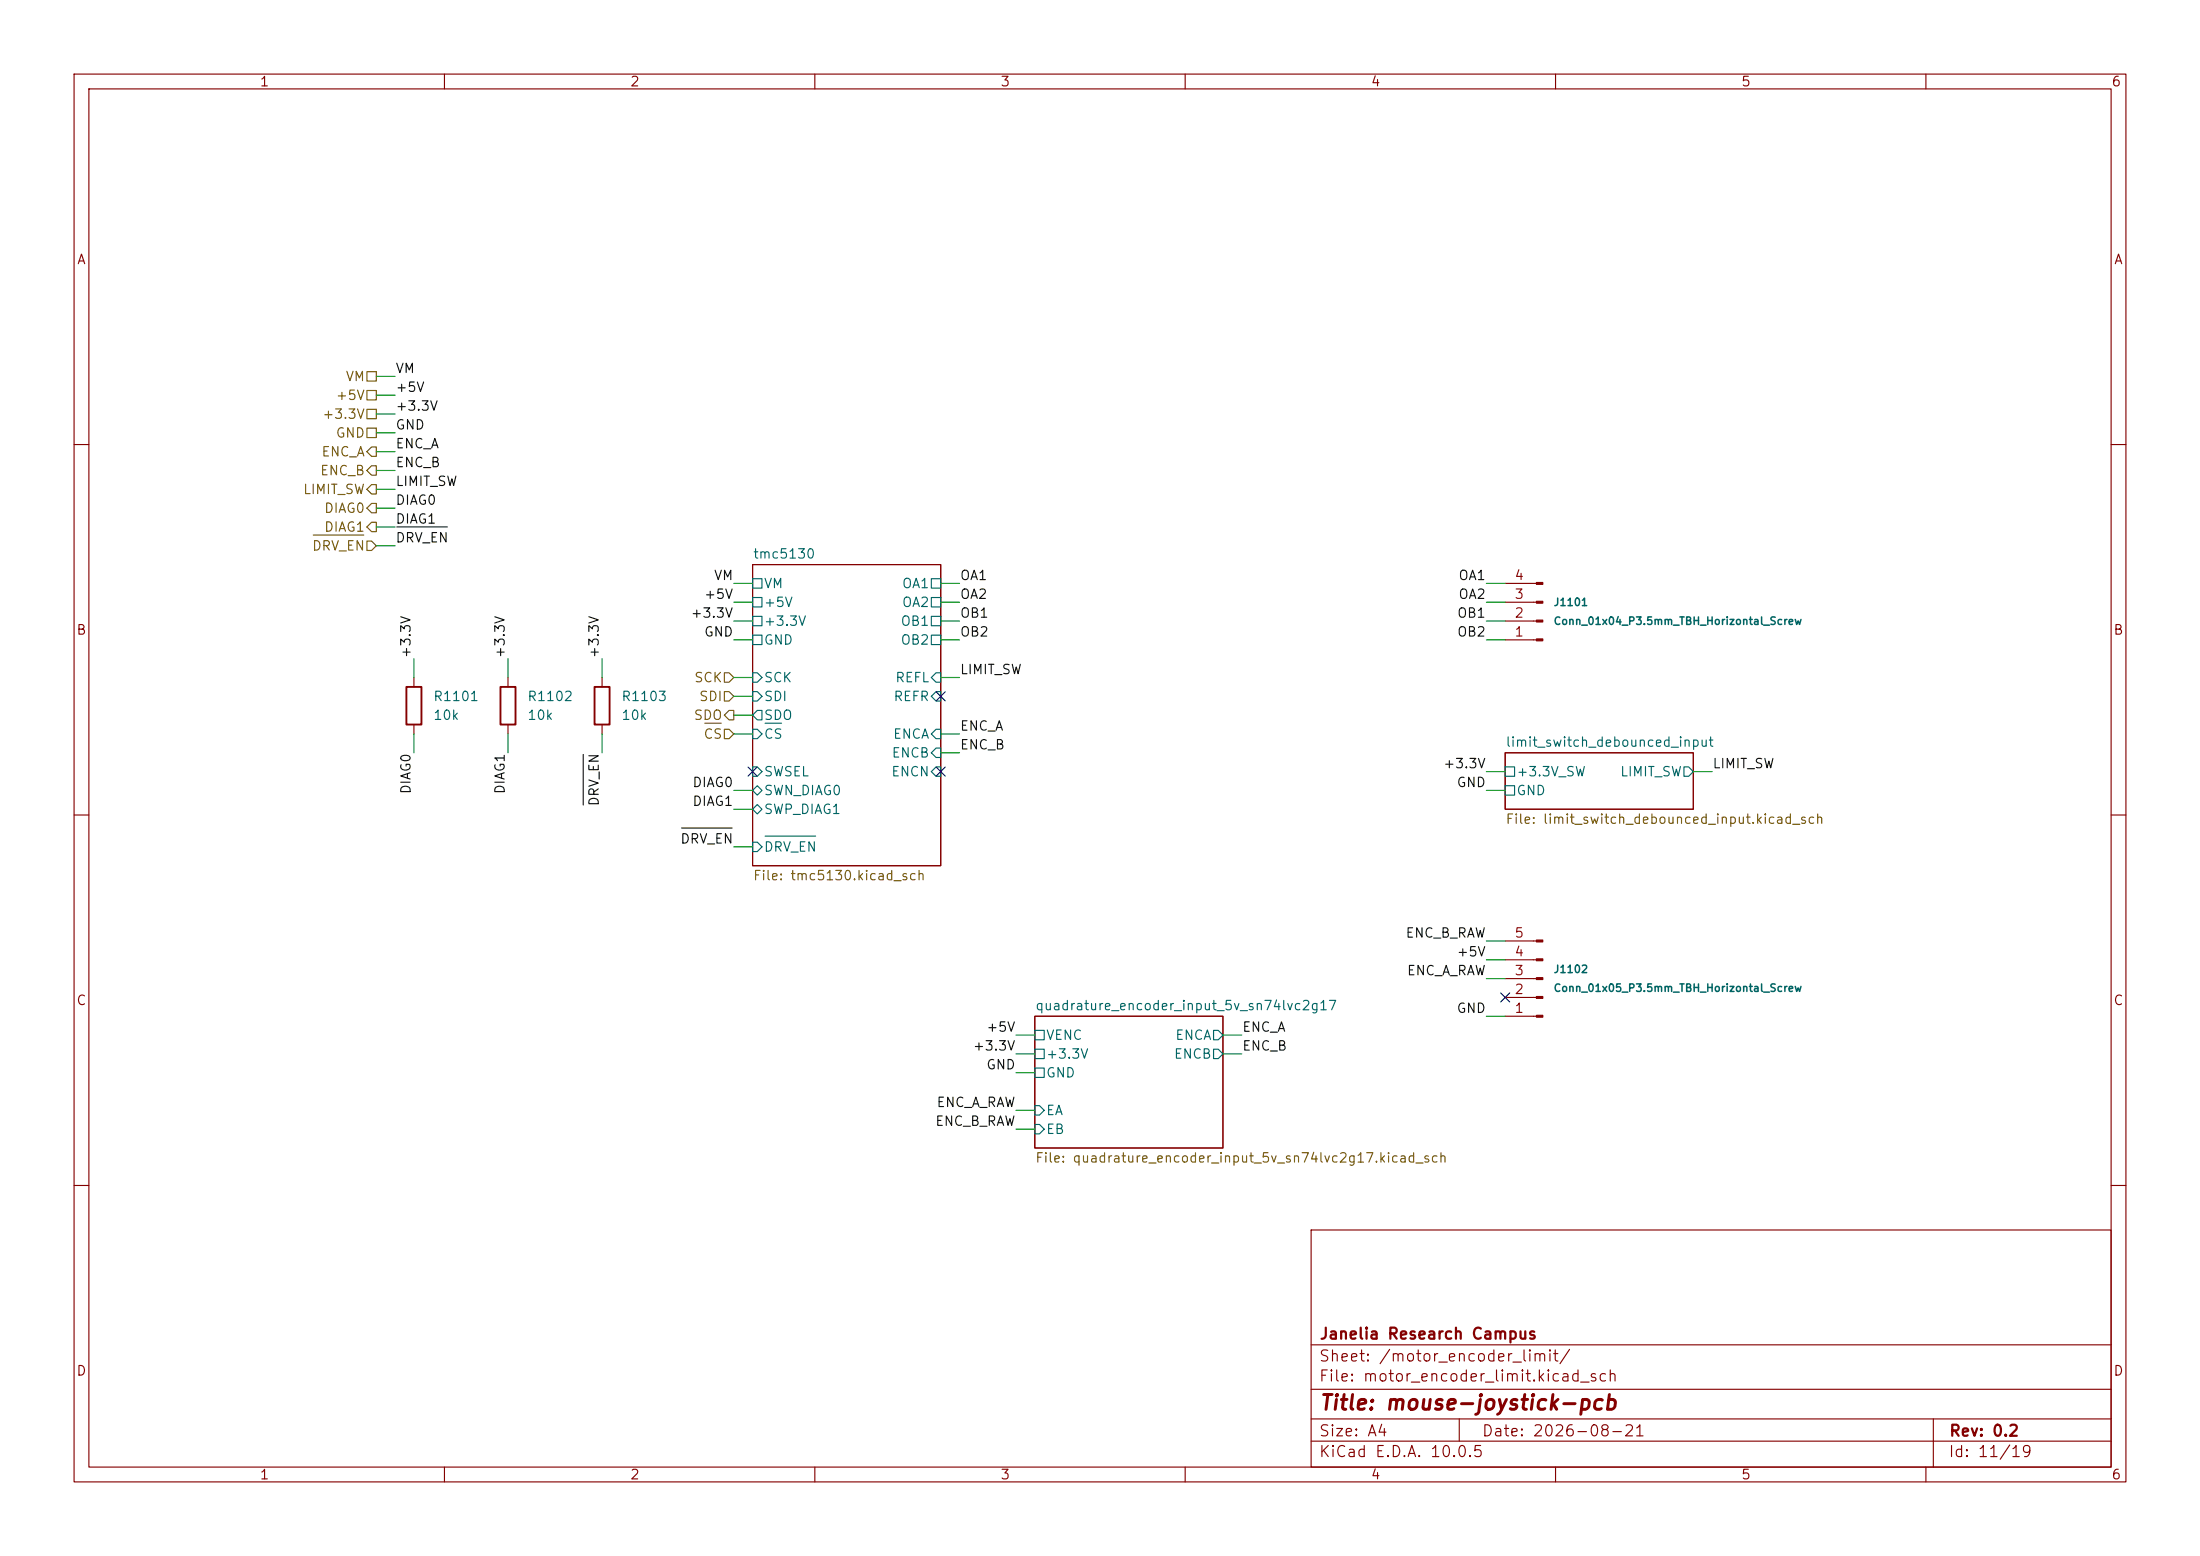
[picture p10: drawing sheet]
<svg xmlns="http://www.w3.org/2000/svg" width="297mm" height="210mm" viewBox="0 0 297 210" stroke-linecap="round" stroke-linejoin="round" font-family="sans-serif">
<g fill="none" stroke="#840000" stroke-width=".15">
<path d="M10 10h277v190h-277zM12 12h273v186h-273zM60 10v2M110 10v2M160 10v2M210 10v2M260 10v2M10 60h2M101.6 76.2h25.4v40.6h-25.4zM203.2 78.7h4.2M285 60h2M55.9 91.4v1.3"/>
<path d="M55.9 97.8v1.3M68.6 91.4v1.3M68.6 97.8v1.3M81.3 91.4v1.3M81.3 97.8v1.3M203.2 86.4h4.2M203.2 83.8h4.2M203.2 81.3h4.2M10 110h2M203.2 101.6h25.4v7.6h-25.4zM285 110h2M139.7 137.2h25.4v17.7h-25.4z"/>
<path d="M203.2 137.2h4.2M203.2 134.6h4.2M203.2 132.1h4.2M203.2 129.5h4.2M203.2 127h4.2M10 160h2M177 166h108v32h-108zM285 160h2M60 198v2M110 198v2M160 198v2M177 194.5h108"/>
<path d="M177 191.5h108M177 187.5h108M177 181.5h108M197 191.5v3M210 198v2M260 198v2M261 191.5v6.5"/>
</g>
<g fill="none" stroke="#006464" stroke-width=".15">
<path d="M101.6 78.1h1.3v1.3h-1.3zM125.7 78.1h1.3v1.3h-1.3zM101.6 83.2h1.3v1.3h-1.3zM101.6 80.6h1.3v1.3h-1.3zM101.6 85.7h1.3v1.3h-1.3zM101.6 90.8h.6l.7 .6-.7 .7h-.6zM101.6 93.3h.6l.7 .7-.7 .6h-.6zM101.6 98.4h.6l.7 .7-.7 .6h-.6zM102.2 95.9h.7v1.3h-.7l-.6-.7zM103.3 97.6h2.2M125.7 80.6h1.3v1.3h-1.3zM125.7 83.2h1.3v1.3h-1.3z"/>
<path d="M125.7 85.7h1.3v1.3h-1.3zM126.4 98.4h.6v1.3h-.6l-.7-.6zM126.4 90.8h.6v1.3h-.6l-.7-.7zM126.4 93.3h.6v1.3h-.6l-.7-.6zM101.6 106.7l.6-.7 .7 .7-.7 .6zM101.6 109.2l.6-.6 .7 .6-.7 .7zM101.6 103.5h.6l.7 .6-.7 .7h-.6zM101.6 113.7h.6l.7 .6-.7 .6h-.6zM103.3 112.9h6.8M126.4 101h.6v1.2h-.6l-.7-.6zM126.4 103.5h.6v1.3h-.6l-.7-.7zM203.2 103.5h1.3v1.3h-1.3z"/>
<path d="M203.2 106h1.3v1.3h-1.3zM227.3 103.5h.7l.6 .6-.6 .7h-.7zM139.7 139.1h1.3v1.2h-1.3zM163.8 139.1h.7l.6 .6-.6 .6h-.7zM139.7 141.6h1.3v1.3h-1.3zM139.7 149.2h.6l.7 .7-.7 .6h-.6zM139.7 151.8h.6l.7 .6-.7 .6h-.6zM139.7 144.1h1.3v1.3h-1.3zM163.8 141.6h.7l.6 .6-.6 .7h-.7z"/>
</g>
<g fill="#840000" stroke="#840000" stroke-width=".15">
<path d="M207.4 86.2h.9v.3h-.9z"/>
<path d="M207.4 83.7h.9v.2h-.9z"/>
<path d="M207.4 81.2h.9v.2h-.9z"/>
<path d="M207.4 78.6h.9v.3h-.9z"/>
<path d="M207.4 137h.9v.3h-.9z"/>
<path d="M207.4 134.5h.9v.2h-.9z"/>
<path d="M207.4 132h.9v.2h-.9z"/>
<path d="M207.4 129.4h.9v.3h-.9z"/>
<path d="M207.4 126.9h.9v.2h-.9z"/>
</g>
<path d="M54.9 92.7h2v5.1h-2zM67.6 92.7h2v5.1h-2zM80.3 92.7h2v5.1h-2z" fill="none" stroke="#840000" stroke-width=".25"/>
<g fill="none" stroke="#725600" stroke-width=".15">
<path d="M49.5 50.2h1.3v1.2h-1.3zM49.5 52.7h1.3v1.3h-1.3zM49.5 57.8h1.3v1.3h-1.3zM49.5 55.2h1.3v1.3h-1.3zM42.3 72.2h6.8M49.5 73h.7l.6 .7-.6 .6h-.7zM50.2 65.4h.6v1.3h-.6l-.7-.7zM50.2 67.9h.6v1.3h-.6l-.7-.6zM50.2 62.9h.6v1.2h-.6l-.7-.6zM50.2 70.5h.6v1.3h-.6l-.7-.7zM50.2 60.3h.6v1.3h-.6l-.7-.6zM95.1 97.6h2.3"/>
<path d="M97.8 90.8h.6l.7 .6-.7 .7h-.6zM97.8 93.3h.6l.7 .7-.7 .6h-.6zM97.8 96.5l.6-.6h.7v1.3h-.7zM97.8 98.4h.6l.7 .7-.7 .6h-.6z"/>
</g>
<path d="M53.6 71.1h6.8M78.7 101.8v6.8M92 111.8h6.8" fill="none" stroke="#0f0f0f" stroke-width=".15"/>
<g fill="none" stroke="#009600" stroke-width=".15">
<path d="M50.8 53.3h2.5M50.8 58.4h2.5M50.8 55.9h2.5M50.8 50.8h2.5M50.8 73.7h2.5M50.8 66h2.5M50.8 68.6h2.5M50.8 63.5h2.5M50.8 61h2.5M50.8 71.1h2.5M99.1 78.7h2.5M127 78.7h2.5"/>
<path d="M200.7 78.7h2.5M55.9 88.9v2.5M55.9 99.1v2.5M68.6 88.9v2.5M68.6 99.1v2.5M81.3 88.9v2.5M81.3 99.1v2.5M99.1 81.3h2.5M99.1 83.8h2.5M99.1 86.4h2.5M99.1 96.5h2.5M99.1 94h2.5"/>
<path d="M99.1 91.4h2.5M99.1 99.1h2.5M127 81.3h2.5M127 83.8h2.5M127 86.4h2.5M127 91.4h2.5M127 99.1h2.5M200.7 81.3h2.5M200.7 83.8h2.5M200.7 86.4h2.5M99.1 106.7h2.5M99.1 109.2h2.5"/>
<path d="M99.1 114.3h2.5M127 101.6h2.5M200.7 104.1h2.5M200.7 106.7h2.5M228.6 104.1h2.5M137.2 139.7h2.5M165.1 139.7h2.5M200.7 132.1h2.5M200.7 127h2.5M200.7 129.5h2.5M200.7 137.2h2.5M137.2 142.2h2.5"/>
<path d="M137.2 144.8h2.5M137.2 152.4h2.5M137.2 149.9h2.5M165.1 142.2h2.5"/>
</g>
<path d="M126.4 93.4l1.2 1.2M127.6 93.4l-1.2 1.2M101 103.5l1.2 1.2M102.2 103.5l-1.2 1.2M126.4 103.5l1.2 1.2M127.6 103.5l-1.2 1.2M202.6 134l1.2 1.2M203.8 134l-1.2 1.2" fill="none" stroke="#000084" stroke-width=".15"/>
<text font-size="2" fill="#840000" x="178" y="190.8">Title: mouse-joystick-pcb</text>
<g font-size="1.5" fill="#840000">
<text x="178" y="184.1">Sheet: /motor_encoder_limit/</text>
<text x="178" y="181.1">Janelia Research Campus</text>
<text x="178" y="186.8">File: motor_encoder_limit.kicad_sch</text>
<text x="178" y="197">KiCad E.D.A. 10.0.5</text>
<text x="178" y="194.2">Size: A4</text>
<text x="200" y="194.2">Date: 2026-08-21</text>
<text x="263" y="197">Id: 11/19</text>
<text x="263" y="194.2">Rev: 0.2</text>
</g>
<g font-size="1.3" fill="#840000">
<text x="35" y="12">1</text>
<text x="85" y="12">2</text>
<text x="135" y="12">3</text>
<text x="185" y="12">4</text>
<text x="235" y="12">5</text>
<text x="285" y="12">6</text>
<text x="10.3" y="36">A</text>
<text x="285.3" y="36">A</text>
<text x="10.2" y="86">B</text>
<text x="285.2" y="86">B</text>
<text x="10.2" y="136">C</text>
<text x="285.2" y="136">C</text>
<text x="10.2" y="186">D</text>
<text x="285.2" y="186">D</text>
<text x="35" y="200">1</text>
<text x="85" y="200">2</text>
<text x="135" y="200">3</text>
<text x="185" y="200">4</text>
<text x="235" y="200">5</text>
<text x="285" y="200">6</text>
</g>
<g font-size="1.3" fill="#725600">
<text x="46.6" y="51.8">VM</text>
<text x="43.4" y="56.8">+3.3V</text>
<text x="45.2" y="54.3">+5V</text>
<text x="45.2" y="59.4">GND</text>
<text x="43.1" y="64.5">ENC_B</text>
<text x="43.3" y="61.9">ENC_A</text>
<text x="40.8" y="67">LIMIT_SW</text>
<text x="43.7" y="69.5">DIAG0</text>
<text x="42" y="74.6">DRV_EN</text>
<text x="43.7" y="72.1">DIAG1</text>
<text x="93.6" y="92.4">SCK</text>
<text x="94.3" y="94.9">SDI</text>
<text x="93.6" y="97.5">SDO</text>
<text x="94.9" y="100">CS</text>
<text x="203.2" y="111.5">File: limit_switch_debounced_input.kicad_sch</text>
<text x="101.6" y="119.1">File: tmc5130.kicad_sch</text>
<text x="139.7" y="157.2">File: quadrature_encoder_input_5v_sn74lvc2g17.kicad_sch</text>
</g>
<g font-size="1.3" fill="#0f0f0f">
<text x="53.3" y="50.7">VM</text>
<text x="53.3" y="53.2">+5V</text>
<text x="53.3" y="58.3">GND</text>
<text x="53.3" y="55.8">+3.3V</text>
<text x="53.3" y="63.4">ENC_B</text>
<text x="53.3" y="65.9">LIMIT_SW</text>
<text x="53.3" y="60.8">ENC_A</text>
<text x="53.3" y="68.5">DIAG0</text>
<text x="53.3" y="71">DIAG1</text>
<text x="53.3" y="73.5">DRV_EN</text>
<text x="93.1" y="83.7">+3.3V</text>
<text x="95" y="81.2">+5V</text>
<text x="96.3" y="78.6">VM</text>
<text x="129.5" y="78.6">OA1</text>
<text x="129.5" y="83.7">OB1</text>
<text x="129.5" y="81.2">OA2</text>
<text x="196.6" y="83.7">OB1</text>
<text x="196.8" y="78.6">OA1</text>
<text x="196.8" y="81.2">OA2</text>
<text x="55.8" y="88.9" transform="rotate(-90 55.8 88.9)">+3.3V</text>
<text x="68.5" y="88.9" transform="rotate(-90 68.5 88.9)">+3.3V</text>
<text x="81.2" y="88.9" transform="rotate(-90 81.2 88.9)">+3.3V</text>
<text x="95" y="86.2">GND</text>
<text x="129.5" y="86.2">OB2</text>
<text x="196.6" y="86.2">OB2</text>
<text x="129.5" y="91.3">LIMIT_SW</text>
<text x="129.5" y="98.9">ENC_A</text>
<text x="129.5" y="101.5">ENC_B</text>
<text x="55.8" y="107.3" transform="rotate(-90 55.8 107.3)">DIAG0</text>
<text x="68.5" y="107.3" transform="rotate(-90 68.5 107.3)">DIAG1</text>
<text x="93.4" y="106.6">DIAG0</text>
<text x="194.7" y="104">+3.3V</text>
<text x="196.6" y="106.6">GND</text>
<text x="231.1" y="104">LIMIT_SW</text>
<text x="81.2" y="108.9" transform="rotate(-90 81.2 108.9)">DRV_EN</text>
<text x="93.4" y="109.1">DIAG1</text>
<text x="91.8" y="114.2">DRV_EN</text>
<text x="189.7" y="126.9">ENC_B_RAW</text>
<text x="189.8" y="132">ENC_A_RAW</text>
<text x="196.6" y="129.4">+5V</text>
<text x="196.6" y="137">GND</text>
<text x="131.2" y="142.1">+3.3V</text>
<text x="133.1" y="139.6">+5V</text>
<text x="167.6" y="139.6">ENC_A</text>
<text x="167.6" y="142.1">ENC_B</text>
<text x="126.3" y="149.7">ENC_A_RAW</text>
<text x="133.1" y="144.7">GND</text>
<text x="126.2" y="152.3">ENC_B_RAW</text>
</g>
<g font-size="1.3" fill="#006464">
<text x="101.6" y="75.7">tmc5130</text>
<text x="103" y="82.2">+5V</text>
<text x="103" y="79.7">VM</text>
<text x="121.7" y="79.7">OA1</text>
<text x="121.7" y="82.2">OA2</text>
<text x="103" y="84.8">+3.3V</text>
<text x="103" y="87.3">GND</text>
<text x="121.5" y="84.8">OB1</text>
<text x="121.5" y="87.3">OB2</text>
<text x="58.4" y="94.9">R1101</text>
<text x="71.1" y="94.9">R1102</text>
<text x="83.8" y="94.9">R1103</text>
<text x="103" y="92.4">SCK</text>
<text x="103" y="94.9">SDI</text>
<text x="120.5" y="94.9">REFR</text>
<text x="120.8" y="92.4">REFL</text>
<text x="58.4" y="97.5">10k</text>
<text x="71.1" y="97.5">10k</text>
<text x="83.8" y="97.5">10k</text>
<text x="103" y="97.5">SDO</text>
<text x="103" y="100">CS</text>
<text x="120.5" y="100">ENCA</text>
<text x="203.2" y="101.1">limit_switch_debounced_input</text>
<text x="103" y="107.6">SWN_DIAG0</text>
<text x="103" y="105.1">SWSEL</text>
<text x="120.2" y="105.1">ENCN</text>
<text x="120.3" y="102.6">ENCB</text>
<text x="204.6" y="105.1">+3.3V_SW</text>
<text x="204.6" y="107.6">GND</text>
<text x="218.6" y="105.1">LIMIT_SW</text>
<text x="103" y="110.2">SWP_DIAG1</text>
<text x="103" y="115.3">DRV_EN</text>
<text x="139.7" y="136.7">quadrature_encoder_input_5v_sn74lvc2g17</text>
<text x="141.1" y="143.2">+3.3V</text>
<text x="141.1" y="140.7">VENC</text>
<text x="158.4" y="143.2">ENCB</text>
<text x="158.6" y="140.7">ENCA</text>
<text x="141.1" y="145.7">GND</text>
<text x="141.1" y="150.8">EA</text>
<text x="141.1" y="153.4">EB</text>
</g>
<g font-size="1.3" fill="#a90000">
<text x="204.4" y="83.7">2</text>
<text x="204.4" y="81.1">3</text>
<text x="204.4" y="78.6">4</text>
<text x="204.4" y="86.2">1</text>
<text x="204.4" y="131.9">3</text>
<text x="204.4" y="129.4">4</text>
<text x="204.4" y="126.9">5</text>
<text x="204.4" y="137">1</text>
<text x="204.4" y="134.5">2</text>
</g>
<g font-size="1" fill="#006464">
<text x="209.7" y="82">J1101</text>
<text x="209.7" y="84.6">Conn_01x04_P3.5mm_TBH_Horizontal_Screw</text>
<text x="209.7" y="131.6">J1102</text>
<text x="209.7" y="134.1">Conn_01x05_P3.5mm_TBH_Horizontal_Screw</text>
</g>
</svg>
